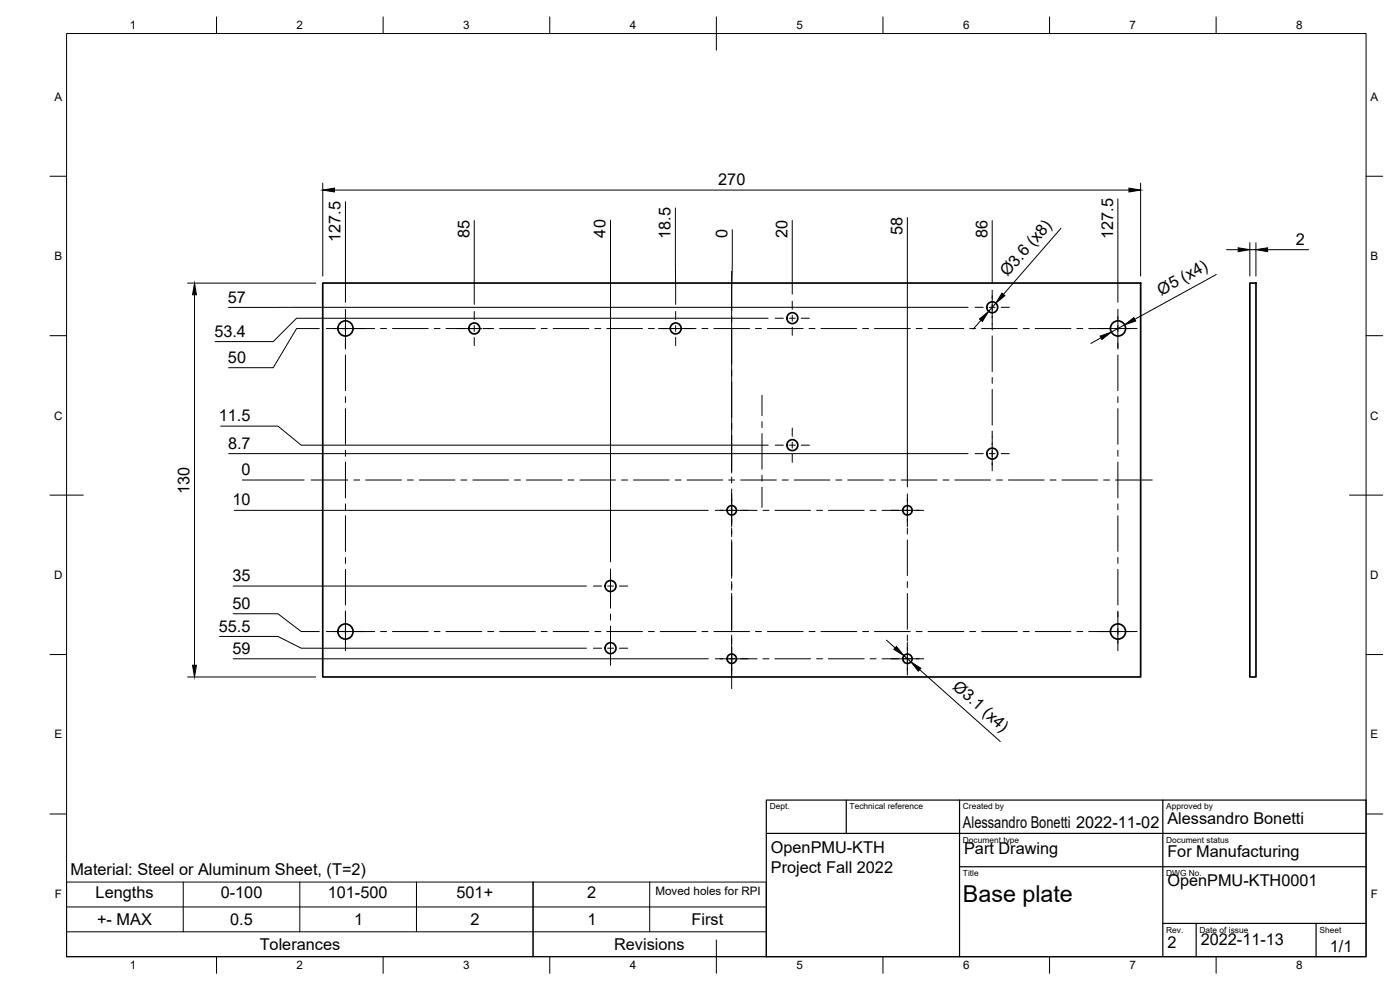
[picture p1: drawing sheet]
<svg xmlns="http://www.w3.org/2000/svg" width="420mm" height="297mm" viewBox="0 0 420 297" stroke-linecap="round" stroke-linejoin="round" font-family="sans-serif">
<!-- layer: Visible -->
<g fill="none" stroke="#000" stroke-width=".51">
<path d="M96.9 84.9h245.4v118.2h-245.4zM375.1 84.9h1.8v118.2h-1.8z"/>
<circle cx="103.7" cy="98.5" r="2.28"/>
<circle cx="142.3" cy="98.5" r="1.64"/>
<circle cx="202.8" cy="98.5" r="1.64"/>
<circle cx="237.8" cy="95.5" r="1.64"/>
<circle cx="297.8" cy="92.2" r="1.64"/>
<circle cx="335.5" cy="98.5" r="2.28"/>
<circle cx="237.8" cy="133.6" r="1.64"/>
<circle cx="297.8" cy="136.1" r="1.64"/>
<circle cx="219.6" cy="153.1" r="1.41"/>
<circle cx="272.3" cy="153.1" r="1.41"/>
<circle cx="183.2" cy="175.8" r="1.64"/>
<circle cx="103.7" cy="189.5" r="2.28"/>
<circle cx="183.2" cy="194.5" r="1.64"/>
<circle cx="219.6" cy="197.7" r="1.41"/>
<circle cx="272.3" cy="197.7" r="1.41"/>
<circle cx="335.5" cy="189.5" r="2.28"/>
</g>
<!-- layer: BORDER -->
<g fill="none" stroke="#000" stroke-width=".3">
<path d="M20 10.1h390v276.9h-390zM65 5.1v5M115 5.1v5M165 5.1v5M215 5.1v10M265 5.1v5M315 5.1v5M365 5.1v5M15 52.9h5M410 52.9h5M15 100.7h5M410 100.7h5"/>
<path d="M15 148.6h10M405 148.6h10M15 196.4h5M410 196.4h5M15 244.2h5M410 244.2h5M65 287v5M115 287v5M165 287v5M215 282.1v9.9M265 287v5M315 287v5"/>
<path d="M365 287v5"/>
</g>
<!-- layer: TITLEBLOCK -->
<path d="M230 240.1h180v46.9h-180zM230 250h180M254 240.1v9.9M288 240.1v46.9M349 240.1v46.9M288 260.1h122M349 277.1h61M359 277.1v9.9M395 277.1v9.9" fill="none" stroke="#000" stroke-width=".36"/>
<!-- layer: Smart Centers -->
<g fill="none" stroke="#000" stroke-width=".3">
<path d="M97.9 98.6h14.5M103.7 92.8v8.4M114.2 98.6h1.8M117.8 98.6h10.7M130.3 98.6h1.8M133.9 98.6h10.7M142.3 93.4v2.5M142.3 97.7v1.8M145 98.6h3.1M149.9 98.6h10.8M162.4 98.6h1.8M166 98.6h10.7"/>
<path d="M178.5 98.6h1.8M182.1 98.6h10.7M194.6 98.6h1.8M197.6 98.6h11.3M202.8 93.4v2.5M202.8 97.7v1.8M210.7 98.6h1.7M214.2 98.6h10.7M219.6 81.4v11.7M219.6 94.9v1.8M219.6 98.5v10.7M226.7 98.6h1.8"/>
<path d="M230.3 98.6h10.7M232.6 95.5h2.5M236.9 95.5h1.8M237.8 90.3v2.5M237.8 94.6v1.8M237.8 98.2v2.4M240.5 95.5h2.4M242.8 98.6h1.8M246.4 98.6h10.7M258.9 98.6h1.8M262.4 98.6h10.8M275 98.6h1.7"/>
<path d="M278.5 98.6h10.7M291 98.6h1.8M292.6 92.2h2.5M294.6 98.6h10.7M296.9 92.2h1.8M297.8 87.1v11.9M300.4 92.2h2.5M307.1 98.6h1.8M310.7 98.6h10.7M323.2 98.6h1.8M326.7 98.6h14.6M335.5 92.8v8.4"/>
<path d="M103.7 101.2v3.5M103.7 106.5v10.7M103.7 119v1.8M142.3 101.2v2.5M202.8 101.2v2.5M219.6 111v1.8M219.6 114.6v10.7M228.7 118.6v6.1M297.8 100.8v10.7M297.8 113.3v1.7M297.8 116.8v10.8M335.5 101.2v3.5"/>
<path d="M335.5 106.5v10.7M335.5 119v1.8M103.7 122.6v10.7M103.7 135.1v1.8M103.7 138.7v10.7M219.6 127.1v1.7M219.6 130.6v10.8M228.7 126.5v1.8M228.7 130.1v10.7M232.6 133.6h2.5M236.9 133.6h1.8M237.8 128.4v2.5"/>
<path d="M237.8 132.7v1.8M237.8 136.3v2.4M240.5 133.6h2.4M292.6 136.1h2.5M296.9 136.1h1.8M297.8 129.3v12M300.4 136.1h2.5M335.5 122.6v10.7M335.5 135.1v1.8M335.5 138.7v10.7M93.4 144h11M103.7 151.2v1.8"/>
<path d="M103.7 154.7v10.8M106.2 144h1.8M109.7 144h10.8M122.3 144h1.7M125.8 144h10.7M138.3 144h1.8M141.9 144h10.7M154.4 144h1.8M158 144h10.7M170.5 144h1.8M174.1 144h10.7M186.5 144h1.8"/>
<path d="M190.1 144h10.7M202.6 144h1.8M206.2 144h10.7M214.7 153.1h12.5M218.7 144h1.8M219.6 143.1v1.8M219.6 146.7v11.3M219.6 158.4v2.6M222.3 144h10.7M228.7 142.6v1.8M228.7 146.2v6.1M229 153.1h1.8"/>
<path d="M232.6 153.1h10.7M234.8 144h1.8M238.3 144h10.8M245.1 153.1h1.7M248.6 153.1h10.8M250.8 144h1.8M254.4 144h10.7M261.1 153.1h1.8M264.7 153.1h12.5M266.9 144h1.8M270.5 144h10.7M272.3 148.2v9.8"/>
<path d="M272.3 158.4v1.8M283 144h1.8M286.6 144h10.7M299.1 144h1.7M302.6 144h10.8M315.1 144h1.8M318.7 144h10.7M331.2 144h1.8M334.8 144h11M335.5 151.2v1.8M335.5 154.7v10.8M103.7 167.2v1.8"/>
<path d="M103.7 170.8v10.7M178.1 175.8h2.5M182.3 175.8h1.8M183.2 170.7v11.8M185.9 175.8h2.5M219.6 162v11.5M219.6 174.5v2.6M219.6 178.1v11.5M272.3 162v10.7M272.3 174.5v1.8M272.3 178.1v10.7M335.5 167.2v1.8"/>
<path d="M335.5 170.8v10.7M97.9 189.5h14.5M103.7 183.3v3.5M103.7 186.9v8.3M114.2 189.5h1.8M117.8 189.5h10.7M130.3 189.5h1.8M133.9 189.5h10.7M146.4 189.5h1.7M149.9 189.5h10.8M162.4 189.5h1.8M166 189.5h10.7"/>
<path d="M178.1 194.5h2.5M178.5 189.5h1.8M182.1 189.5h10.7M182.3 194.5h1.8M183.2 184.3v1.8M183.2 187.8v11.8M185.9 194.5h2.5M194.6 189.5h1.8M198.2 189.5h10.7M210.7 189.5h1.7M214.2 189.5h10.7M214.7 197.7h12.5"/>
<path d="M219.6 190.6v16M226.7 189.5h1.8M229 197.7h1.8M230.3 189.5h10.7M232.6 197.7h10.7M242.8 189.5h1.8M245.1 197.7h1.7M246.4 189.5h10.7M248.6 197.7h10.8M258.9 189.5h1.8M261.1 197.7h1.8M262.4 189.5h10.8"/>
<path d="M264.7 197.7h12.5M272.3 190.6v1.7M272.3 192.8v9.8M275 189.5h1.7M278.5 189.5h10.7M291 189.5h1.8M294.6 189.5h10.7M307.1 189.5h1.8M310.7 189.5h10.7M323.2 189.5h1.8M326.7 189.5h14.6M335.5 183.3v3.5"/>
<path d="M335.5 186.9v8.3"/>
</g>
<!-- layer: FD_Dimensions -->
<g fill="none" stroke="#000" stroke-width=".3">
<path d="M96.9 54.9v27.9M100.4 57h238.4M335.5 59.7v31M342.3 54.9v27.9M103.7 60.5v30.2M142.3 66.2v25.1M183.2 66.1v102.5M202.7 62.4l.1 28.9M219.8 68.9l-.2 73M237.8 66.2v22.1M272.3 65.3v80.8M297.8 66.2v18.8"/>
<path d="M318.4 68.5l-17.3 19.8M368.1 74.9h3.5M375.1 72.8v10M375.1 74.9h1.8M376.9 72.8v10M380.4 74.9h12.3M56.3 84.9h38.5M58.4 88.4v111.2M95.8 98.6h-6.8l-7 11.7h-13.4M230.5 95.5h-141.5l-7 7h-17.5M290.5 92.2h-221.9M294.4 96.1l-2.3 2.6"/>
<path d="M298.9 91l-2.2 2.4M337.5 97.5l-4 2.2M365 82.4l-24.4 13.4M330.4 101.4l-3 1.6M66.2 127.9h17.2l7 5.7h140.1M68.6 136.1h221.9M70.3 153.1h142.3M72.7 144h18.6M70 175.8h106M65.9 191h17.5l7 3.5h85.6M70 184.2h13.4l7 5.3h5.4M70 197.7h142.6"/>
<path d="M266 192.1l2.6 2.3M271.3 196.7l2.1 1.9M56.3 203.1h38.5M276 200.9l24.2 21.6"/>
</g>
<path d="M96.9 57l3.5-.6v1.2zM338.8 56.4l3.5 .6-3.5 .6zM371.6 74.3l3.5 .6-3.5 .6zM376.9 74.9l3.5-.6v1.2zM58.4 84.9l.5 3.5h-1.1zM294 95.7l2.7-2.3-1.9 3.1zM300.7 88l.9 .7-2.7 2.3zM337.5 97.5l2.8-2.2 .5 1zM330.2 100.8l3.3-1.1-2.8 2.2zM57.8 199.6h1.1l-.5 3.5zM269 194l2.3 2.7-3-1.9zM273.4 198.6l3 1.9-.8 .9z" fill="#000" stroke="#000" stroke-width=".3"/>
<!-- layer: Custom Tables -->
<path d="M20 264.7h140v22.3v-22.3h70v22.3h-210zM20 279.6h210M20 272.1h210M55 264.7v14.9M90 264.7v14.9M125 264.7v14.9M195 264.7v14.9" fill="none" stroke="#000" stroke-width=".3"/>
<text font-size="7" x="289" y="270.6">Base plate</text>
<g font-size="4.9">
<text x="215.6" y="55.6">270</text>
<text x="140.9" y="71.4" transform="rotate(-90 140.9 71.4)">85</text>
<text x="181.8" y="71.3" transform="rotate(-90 181.8 71.3)">40</text>
<text x="201.2" y="71.7" transform="rotate(-90 201.2 71.7)">18.5</text>
<text x="218.3" y="71.4" transform="rotate(-90 218.3 71.4)">0</text>
<text x="236.3" y="71.3" transform="rotate(-90 236.3 71.3)">20</text>
<text x="270.8" y="70.5" transform="rotate(-90 270.8 70.5)">58</text>
<text x="296.3" y="71.4" transform="rotate(-90 296.3 71.4)">86</text>
<text x="334" y="71.7" transform="rotate(-90 334 71.7)">127.5</text>
<text x="102.2" y="72.5" transform="rotate(-90 102.2 72.5)">127.5</text>
<text x="388.9" y="73.5">2</text>
<text x="302.4" y="83.2" transform="rotate(-49 302.4 83.2)">Ø3.6 (x8)</text>
<text x="348.5" y="88.7" transform="rotate(-29 348.5 88.7)">Ø5 (x4)</text>
<text x="68.4" y="90.8">57</text>
<text x="64.3" y="101">53.4</text>
<text x="68.4" y="108.9">50</text>
<text x="65.7" y="126.4">11.5</text>
<text x="68.4" y="134.7">8.7</text>
<text x="72.5" y="142.6">0</text>
<text x="56.9" y="148.3" transform="rotate(-90 56.9 148.3)">130</text>
<text x="69.8" y="151.7">10</text>
<text x="69.8" y="174.4">35</text>
<text x="69.8" y="182.7">50</text>
<text x="65.7" y="189.5">55.5</text>
<text x="69.8" y="196.2">59</text>
<text x="285.7" y="206.3" transform="rotate(42 285.7 206.3)">Ø3.1 (x4)</text>
<text x="289" y="248.5">Alessandro Bonetti 2022-11-02</text>
<text x="350.3" y="247.2">Alessandro Bonetti</text>
<text x="231.3" y="256">OpenPMU-KTH</text>
<text x="289.3" y="256.2">Part Drawing</text>
<text x="350.3" y="257.2">For Manufacturing</text>
<text x="21.1" y="262.6">Material: Steel or Aluminum Sheet, (T=2)</text>
<text x="231.3" y="261.9">Project Fall 2022</text>
<text x="28.7" y="269.5">Lengths</text>
<text x="66.3" y="269.6">0-100</text>
<text x="98.4" y="269.6">101-500</text>
<text x="137" y="269.6">501+</text>
<text x="176.2" y="269.6">2</text>
<text x="350.3" y="265.8">OpenPMU-KTH0001</text>
<text x="29.1" y="277.6">+- MAX</text>
<text x="69.1" y="277.6">0.5</text>
<text x="106.3" y="277.6">1</text>
<text x="141.2" y="277.6">2</text>
<text x="176.3" y="277.6">1</text>
<text x="207.5" y="277.6">First</text>
<text x="77.9" y="285">Tolerances</text>
<text x="184.3" y="285">Revisions</text>
<text x="350.3" y="284.6">2</text>
<text x="360.3" y="283.6">2022-11-13</text>
<text x="399.1" y="285.7">1/1</text>
</g>
<g font-size="3.5">
<text x="39" y="8.8">1</text>
<text x="89" y="8.8">2</text>
<text x="139" y="8.8">3</text>
<text x="189" y="8.8">4</text>
<text x="239" y="8.8">5</text>
<text x="289" y="8.8">6</text>
<text x="339" y="8.8">7</text>
<text x="389" y="8.8">8</text>
<text x="16.3" y="30.2">A</text>
<text x="411.3" y="30.2">A</text>
<text x="16.3" y="78">B</text>
<text x="411.3" y="78">B</text>
<text x="16.2" y="125.9">C</text>
<text x="411.2" y="125.9">C</text>
<text x="16.2" y="173.7">D</text>
<text x="411.2" y="173.7">D</text>
<text x="16.3" y="221.6">E</text>
<text x="411.3" y="221.6">E</text>
<text x="16.4" y="269.4">F</text>
<text x="196.7" y="268.6">Moved holes for RPI</text>
<text x="411.4" y="269.4">F</text>
<text x="39" y="290.8">1</text>
<text x="89" y="290.8">2</text>
<text x="139" y="290.8">3</text>
<text x="189" y="290.8">4</text>
<text x="239" y="290.8">5</text>
<text x="289" y="290.8">6</text>
<text x="339" y="290.8">7</text>
<text x="389" y="290.8">8</text>
</g>
<g font-size="2.5">
<text x="231" y="242.9">Dept.</text>
<text x="255" y="242.9">Technical reference</text>
<text x="289" y="242.9">Created by</text>
<text x="350" y="242.9">Approved by</text>
<text x="289" y="252.8">Document type</text>
<text x="350" y="252.8">Document status</text>
<text x="289" y="262.9">Title</text>
<text x="350" y="262.9">DWG No.</text>
<text x="350" y="279.9">Rev.</text>
<text x="360" y="279.9">Date of issue</text>
<text x="396" y="279.9">Sheet</text>
</g>
</svg>
